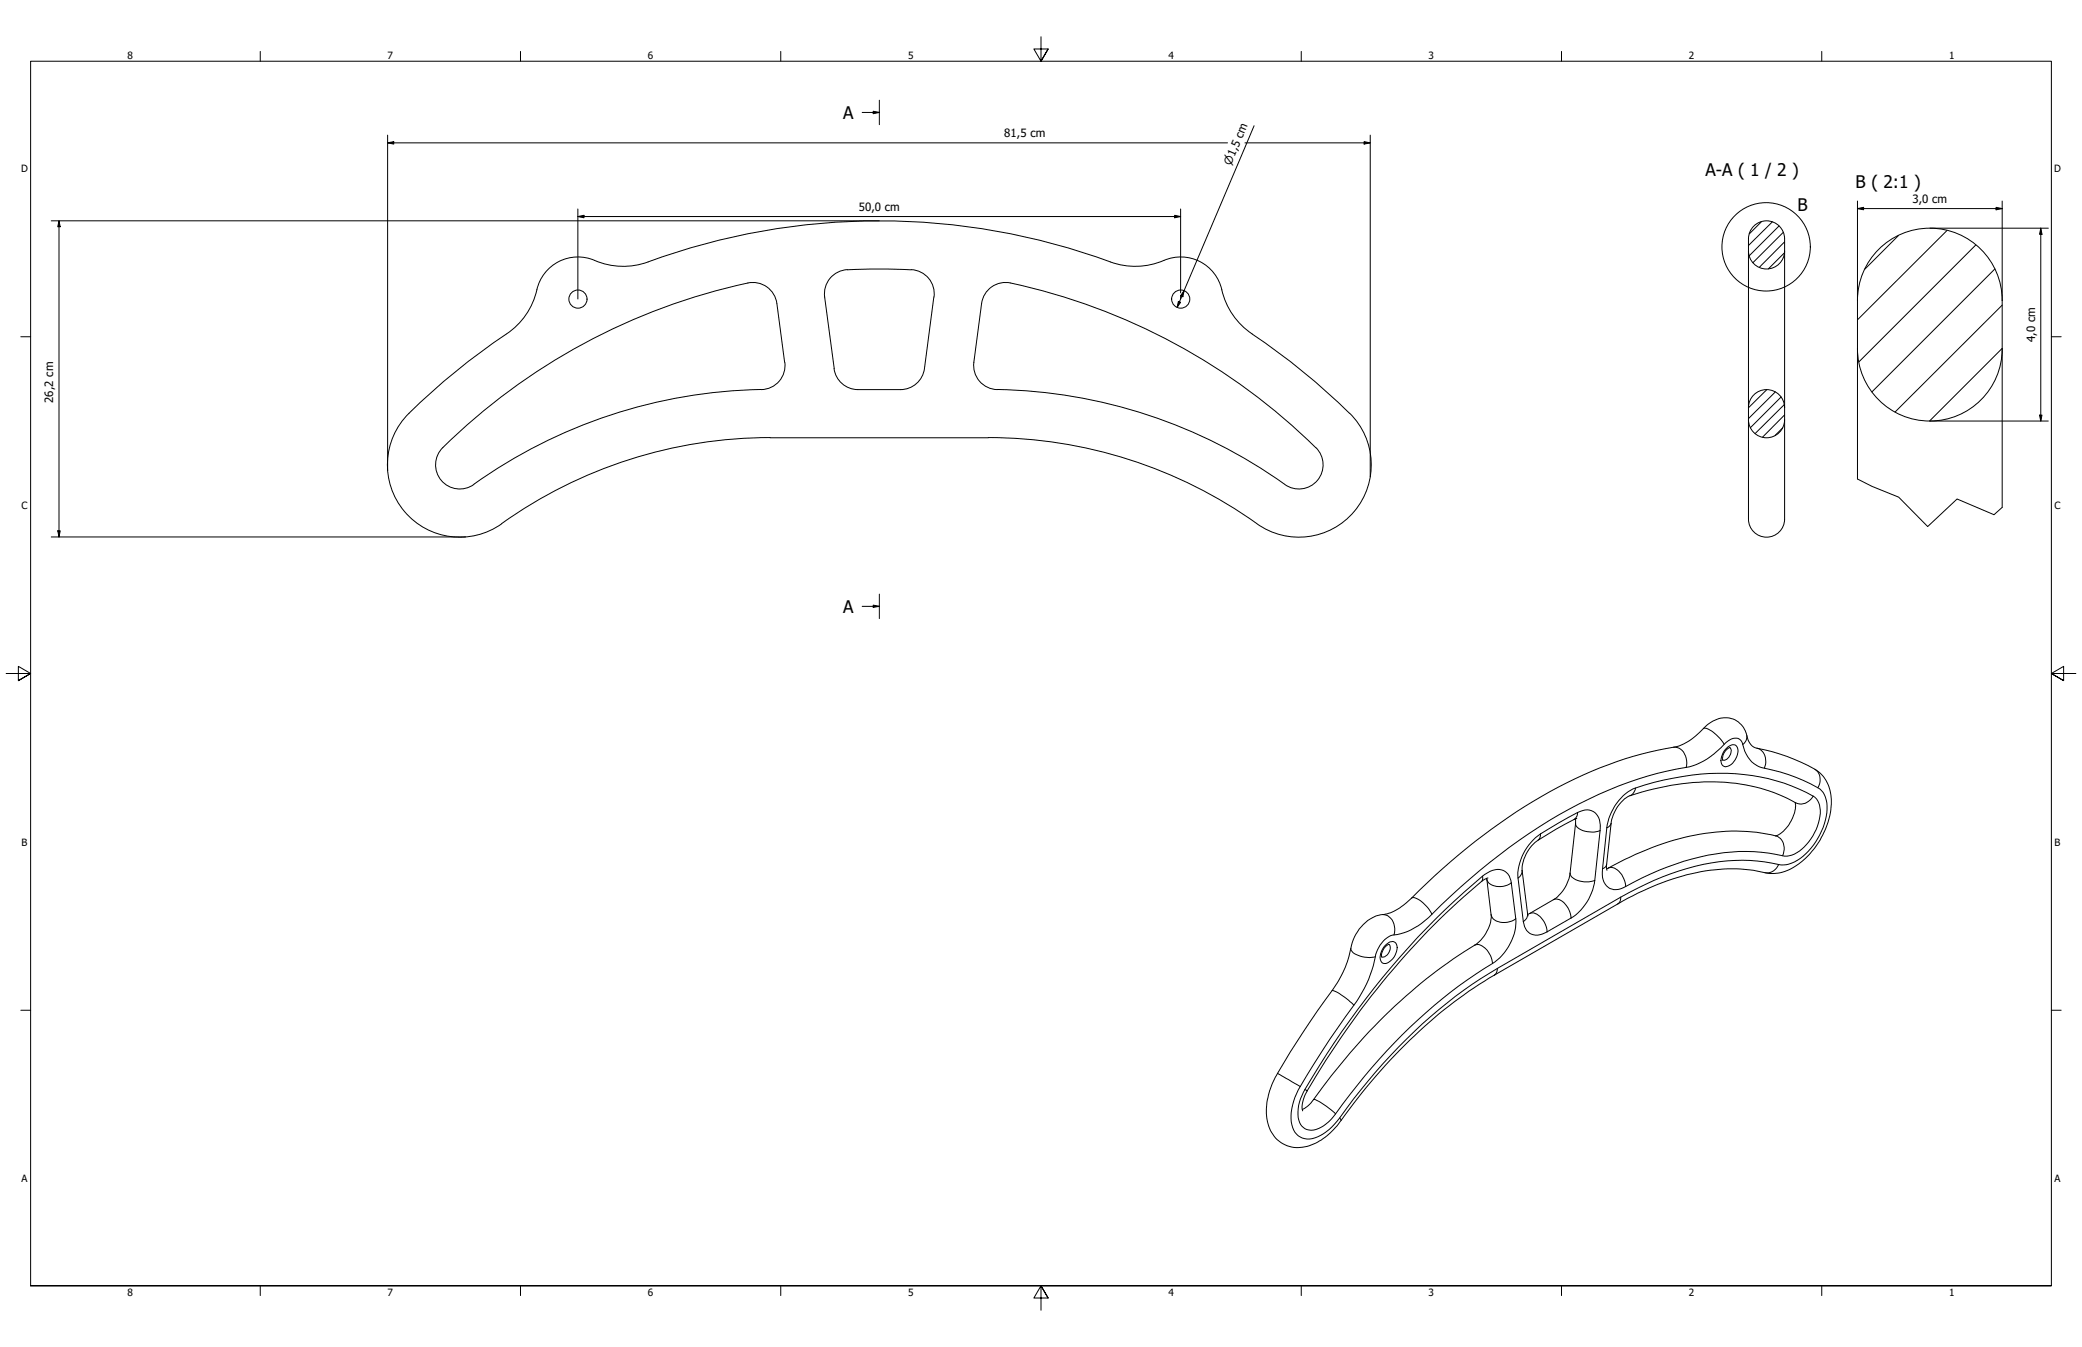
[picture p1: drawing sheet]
<svg xmlns="http://www.w3.org/2000/svg" width="864mm" height="559mm" viewBox="0 0 864 559" stroke-linecap="round" stroke-linejoin="round" font-family="sans-serif">
<!-- layer: Hatch (ISO) -->
<g fill="none" stroke="#000" stroke-width=".41">
<path d="M730.7 91.9l-5.1 5.1M735.2 92l-9.9 9.9M738 93.7l-12.4 12.4M739.7 96.4l-12.6 12.6M787.5 97.7l-14 14M807.6 95.6l-37.1 37.1M740.2 104.9l-6.6 6.6M740.2 100.3l-10.5 10.6M819.6 101.6l-48.5 48.5M827.4 111.6l-50.9 51M830.5 126.6l-44.5 44.3M830.5 144.5l-30.1 30.2"/>
<path d="M732.9 161.6l-7.6 7.6M736.4 162.6l-11.1 11.1M738.8 164.7l-12.7 12.7M739.5 177.5l-3.2 3.2M740.2 167.8l-12.2 12M740.2 172.1l-9.1 9.3"/>
</g>
<!-- layer: Visible (ANSI) -->
<g fill="none" stroke="#000" stroke-width=".41">
<path d="M246.6 108a29.9 29.9 0 0 0 22.3 .6 279.5 279.5 0 0 1 194.6 1 30.8 30.8 0 0 0 20.5-2 17.6 17.6 0 0 1 23.2 14.1 30.9 30.9 0 0 0 14.1 18.2 278.2 278.2 0 0 1 38.5 31.6M246.7 108a17.5 17.5 0 0 0-24 12.2M351.5 111.9l3.3-.1a223.7 223.7 0 0 1 25 .3 10 10 0 0 1 7.6 11.1M351.5 111.9a10 10 0 0 0-9.4 11.3l3.9 29.7M222.7 120.2a30.6 30.6 0 0 1-14.6 19.7 278.2 278.2 0 0 0-38.5 31.6M387.3 123.2l-3.8 29.7a10 10 0 0 1-10 8.7h-17.6a10 10 0 0 1-9.9-8.7M169.7 171.4a30 30 0 0 0-2 40.7 30 30 0 0 0 40.4 5.1 190.8 190.8 0 0 1 111.3-35.6l90.5-.1a192.3 192.3 0 0 1 113.2 36.9 30 30 0 0 0 39.3-7.1 30 30 0 0 0-2.6-39.9M315.8 161.6a211.7 211.7 0 0 0-120.3 40 10 10 0 0 1-12.8-2.8 10 10 0 0 1 .9-13.1 256.1 256.1 0 0 1 128.4-68.5 10 10 0 0 1 10.2 8.7l3.3 24.4a10 10 0 0 1-9.7 11.3M413.6 161.6a212.3 212.3 0 0 1 120.4 40 10 10 0 0 0 12.8-2.8 10 10 0 0 0-1-13.1 256.9 256.9 0 0 0-128.4-68.5 10 10 0 0 0-10.2 8.7l-3.3 24.4a10 10 0 0 0 9.8 11.3M717.5 310.1a4.9 4.9 0 0 0-2.9 5.3M653.5 339.7v1.8l-2.2 20.7a15.8 15.8 0 0 1-6.9 11l-10.8 6.2M654 339.5l-.4 .2a105.1 105.1 0 0 0-17.6 10.5 16.1 16.1 0 0 0-4.6 10.9l2.4 18.9"/>
<path d="M744.6 332.9a14.8 14.8 0 0 1-7.8 13.8h-.3M744.9 333.1a76.1 76.1 0 0 0-49.4-7.6 100 100 0 0 0-20.4 5 15.7 15.7 0 0 0-6.8 11.1l-2 17.6 .3 1.8M736.6 346.8a85.5 85.5 0 0 0-49.1 4 178.1 178.1 0 0 0-21.1 9.6M616.6 364.4l1.9 15.1a15.2 15.2 0 0 1-6.8 12.6 226.9 226.9 0 0 0-65 61.5l-1.9 2.6a10.7 10.7 0 0 1-4.6 4M617.2 364.2l-1.2 .5a320.5 320.5 0 0 0-73.8 87.8l-1.6 3.8a7 7 0 0 0-.3 4.5M565.5 383.5a14.2 14.2 0 0 1 9.8-4.4 24 24 0 0 0 10.2-6.5 247 247 0 0 1 71.3-51.1 154.6 154.6 0 0 1 39.4-12l1.5-.6a33.7 33.7 0 0 0 10.6-8.3 9.9 9.9 0 0 1 14.4 .6 14.5 14.5 0 0 1 2.4 5.8 5.6 5.6 0 0 0 3.6 3.4 74.6 74.6 0 0 1 25.7 9.8 17.5 17.5 0 0 1 4.8 17.1 33 33 0 0 1-18.9 24.2 17.8 17.8 0 0 1-11.5-.1 74.9 74.9 0 0 0-41.1 5.5 112.4 112.4 0 0 0-16.6 8.1l-51.3 29.5a208.1 208.1 0 0 0-60 55.5l-1.8 2.4a36.7 36.7 0 0 1-6.2 7.6 18.7 18.7 0 0 1-17 5.6 14.5 14.5 0 0 1-9.5-15.5 31.7 31.7 0 0 1 4.6-14.8 456.5 456.5 0 0 1 24.7-37.4l1.2-2.2a45.3 45.3 0 0 0 5.1-14.7l1.5-3.5 1.4-2.1zM576.2 391.8a5.2 5.2 0 0 0-3.1 5.2"/>
<circle cx="239.7" cy="124.1" r="3.8"/>
<circle cx="489.8" cy="124.1" r="3.8"/>
</g>
<!-- layer: Visible Narrow (ANSI) -->
<g fill="none" stroke="#000" stroke-width=".41">
<path d="M694.3 310a5.5 5.5 0 0 1 5.3 5.6l-.2 2.7M699.4 318.3a29.6 29.6 0 0 0 16.5-10.2 4.6 4.6 0 0 1 6.1-1.1l.4 .5a16.9 16.9 0 0 0 5.1 9.2 8.7 8.7 0 0 0 4.4 2 72.4 72.4 0 0 1 23 8.6 11.7 11.7 0 0 1 2.6 11.4 27.1 27.1 0 0 1-14.3 19.4l-2.3 .6a12.9 12.9 0 0 1-6-.6 80.4 80.4 0 0 0-45.2 5.6l-6.9 3.1-10.5 5.4M699.4 318.3a166.6 166.6 0 0 0-65.2 27.5 303.7 303.7 0 0 0-43.1 36 25.3 25.3 0 0 1-14.4 6.4 13.1 13.1 0 0 0-6.6 10.6 48.7 48.7 0 0 1-8.5 18.2 337.5 337.5 0 0 0-23.8 36.7 17.5 17.5 0 0 0-.7 16 7.6 7.6 0 0 0 10.7 1.3l3.5-2.5 2.3-2.2a319.9 319.9 0 0 1 23.3-28.6 196 196 0 0 1 44.2-36M706.5 302.3a6.3 6.3 0 0 1 5.5 2.7l3.2 3.8M716.8 309.8a2.27 2.27 0 0 1 2.4-.9 2.27 2.27 0 0 1 1.7 1.9 6.9 6.9 0 0 1-5.3 7.3 2.82 2.82 0 0 1-1.5-4.1l1-2.3zM717.5 310.1a3.6 3.6 0 0 1-1.7 5.1l-1.2 .1M724.6 305.1l-.3 2-1.4 1.8M728.7 310.4a5.9 5.9 0 0 1 3.2 8.3M752.8 319.1a5.6 5.6 0 0 1 1.2 7.7M654.4 337.1a6 6 0 0 1 7.7 .6 8.2 8.2 0 0 1 1.6 6.9M654.4 337.1l-.3 1.4-1.2 1.4M654.4 337.1l-15.4 8.8"/>
<path d="M678.4 326.9l-.8 2-1.5 1.2M752.1 330.3a8.4 8.4 0 0 1 2.5 9.7 20.8 20.8 0 0 1-11.4 14.8l-1 .2a10 10 0 0 1-5.7-.6 81.8 81.8 0 0 0-44.9 5.3l-10.4 4.5-6.9 3.6a5.8 5.8 0 0 1-9.6-3.8v-3.6M752.1 330.3a83.3 83.3 0 0 0-58.1-7.5 75.9 75.9 0 0 0-17.6 5 21.6 21.6 0 0 0-9.9 15.6M752.1 330.3a5.5 5.5 0 0 1-7.2 2.8M639 345.9a21.5 21.5 0 0 0-9.3 18.3M639 345.9l-.4 1.9-.6 .8M653.5 341.5a4.2 4.2 0 0 0 4 3.3l3.7 .4 2.5-.6M663.7 344.6l-2.2 20.7M666.4 358.6l-.3 .9-1.4 .9M666.5 343.4l-1.8 17M668.3 341.6l-.8 1.2-1 .6M736.6 346.8a5.7 5.7 0 0 1 2.8 8.2"/>
<path d="M737.8 358.6a5.3 5.3 0 0 1-5.8 3.4M573.5 379.4a5.7 5.7 0 0 1 5 6.7l-.3 1.8M585.5 372.6a4.1 4.1 0 0 1 4.2 1.5 14.4 14.4 0 0 1 4.2 5.2M614.9 363.5l.1 1.1-.5 1.1M616.7 364.6a4.8 4.8 0 0 0 5.8 3.2l2.8-.6 1.6-.9M618.5 379.5a5.4 5.4 0 0 0 6.8 3.1l1.8-.5 1.6-.9M626.9 366.3a5.7 5.7 0 0 0-8.9-4.8 25.4 25.4 0 0 0-7 5.4 331.4 331.4 0 0 0-71 87.7 13.1 13.1 0 0 0 0 12.6 6.1 6.1 0 0 0 8 .4l4.2-3.3a243.5 243.5 0 0 1 56.5-57.8l6.9-4.7a23 23 0 0 0 11.9-12.9l1.1-4.1 .1-3.6M626.9 366.3l1.8 14.9M629.7 364.2l2.2 18.2M631.4 361.1l-.4 1.6-1.3 1.5M633.6 379.1l-.3 1.7-1.4 1.6M634.5 379a4.8 4.8 0 0 1 5.5 2.7l1.3 2.4 .4 2.5"/>
<path d="M644.4 373.2a5.4 5.4 0 0 1 6 3.5l.8 1.7 .5 2.4M651.3 362.2a4.8 4.8 0 0 0 4.9 3.5l2.8 .1 2.5-.5M661.5 365.3a21.8 21.8 0 0 1-9.8 15.5M667.2 360.1a5.3 5.3 0 0 1 5.9 3.5l1 2.6 .2 1.6M672.3 372.2l-.2 1.4-1 1.4M672.3 372.2l-51.2 29.5M560.3 393.4a4.3 4.3 0 0 0 3.9 3.3l3.8 .6 2.5-.4M574.8 392a2.62 2.62 0 0 1 4.5-.2 6.6 6.6 0 0 1-5.1 7.9 2.82 2.82 0 0 1-1.5-4.1l1-2.2zM576.2 391.8a3.6 3.6 0 0 1-3.1 5.2M611.7 392.1a4.7 4.7 0 0 1 5.5 2.6l1.4 2.6 .5 2.4M631.9 382.4a5.7 5.7 0 0 0 8.8 4.7l1-.5M651.7 380.8l-10 5.8"/>
<path d="M552.5 411a10.4 10.4 0 0 1 5.4 2.8l3.7 3.2M621.1 401.7l-.5 2.1-.8 .7M529.9 445.3l9.4 5.5M541.3 452l.9 .5M544.8 456.2a14.6 14.6 0 0 1 6.9 3.9l2.3 2M555.7 463.8l.6 1"/>
</g>
<!-- layer: Visible (ISO) -->
<g fill="none" stroke="#000" stroke-width=".41">
<path d="M725.3 99.1a7.5 7.5 0 0 1 7.4-7.5 7.5 7.5 0 0 1 7.5 7.5M725.3 99.1v75M740.2 99.1v75M725.3 104.1a7.5 7.5 0 0 0 7.4 7.5 7.5 7.5 0 0 0 7.5-7.5M770.5 124.7v20M770.5 124.7a30 30 0 0 1 30-30 30 30 0 0 1 30 30M830.5 124.7v85.8M770.5 144.7v54M770.5 144.7a30 30 0 0 0 30 30 30 30 0 0 0 30-30M725.3 169.1a7.5 7.5 0 0 1 7.4-7.5 7.5 7.5 0 0 1 7.5 7.5M725.3 174.1a7.5 7.5 0 0 0 7.4 7.5 7.5 7.5 0 0 0 7.5-7.5M725.3 174.1v41.2"/>
<path d="M740.2 174.1v41.2M725.3 215.3a7.5 7.5 0 0 0 7.4 7.5 7.5 7.5 0 0 0 7.5-7.4"/>
</g>
<!-- layer: Break Line (ISO) -->
<path d="M770.5 198.7l6 3.1 11.1 4.4 12 12.2 12.2-11.4 15.3 6.5 3.4-3" fill="none" stroke="#000" stroke-width=".41"/>
<!-- layer: Section Line (ISO) -->
<path d="M357.6 46.7h7.1M362.2 46.1l2.5 .6-2.5 .5zM364.7 41.6v10.1M357.6 251.5h7.1M362.2 251l2.5 .5-2.5 .5zM364.7 246.5v10.1" fill="none" stroke="#000" stroke-width=".41"/>
<path d="M362.2 46.1l2.5 .6-2.5 .5zM362.2 251l2.5 .5-2.5 .5z" fill="#000"/>
<!-- layer: Detail Boundary (ISO) -->
<circle cx="732.6" cy="102.4" r="18.3" fill="none" stroke="#000" stroke-width=".41"/>
<!-- layer: Border (ANSI) -->
<g fill="none" stroke="#000" stroke-width=".41">
<path d="M431.8 15.2v10.2l-3-5.1h6l-3 5.1 3-5.1M107.9 21.3v4.1M215.9 21.3v4.1M323.8 21.3v4.1M539.8 21.3v4.1M647.7 21.3v4.1M755.6 21.3v4.1M8.6 139.7h4.1M850.9 139.7h4.1M2.5 279.4h10.2l-5.1-3v6l5.1-3-5.1 3M861.1 279.4h-10.2l5.1-3v6l-5.1-3 5.1 3M8.6 419.1h4.1"/>
<path d="M850.9 419.1h4.1M12.7 533.4v-508h838.2v508h-838.2h838.2M107.9 533.4v4.1M215.9 533.4v4.1M323.8 533.4v4.1M434.8 538.5l-3-5.1 3 5.1h-6l3-5.1v10.2M539.8 533.4v4.1M647.7 533.4v4.1M755.6 533.4v4.1"/>
</g>
<!-- layer: Dimension (ISO) -->
<g fill="none" stroke="#000" stroke-width=".41">
<path d="M160.8 59.3l2.5-.5v1zM160.8 59.3h348.4M160.8 56v139.2M516.4 59.3h52M520.2 52.2l-31.9 75.3M565.8 58.8l2.6 .5-2.6 .5zM568.4 56v141.8M21.3 91.6h343.4M24.5 91.6l.5 2.5h-1zM24.5 91.6v131.2M239.7 89.8l2.5-.5v1zM239.7 89.8h250"/>
<path d="M239.7 86.7v37.3M487.3 89.3l2.4 .5-2.4 .5zM489.7 86.7v34.8M770.5 86.5l2.5-.5v1zM770.5 86.5h60M770.5 83.4v41.3M800.5 94.7h49.1M828 86l2.5 .5-2.5 .5zM830.5 83.4v41.3M846.5 94.7l.5 2.5h-1zM846.5 94.7v80M488.8 125.1l.9 .3-1.4 2.1z"/>
<path d="M489.7 122.6v1.4M491.2 120.6l-.6 2.5-.9-.4zM800.5 174.7h49.1M846 172.2h1l-.5 2.5zM21.3 222.8h171.8M24 220.2h1l-.5 2.6z"/>
</g>
<path d="M160.8 59.3l2.5-.5v1zM565.8 58.8l2.6 .5-2.6 .5zM24.5 91.6l.5 2.5h-1zM239.7 89.8l2.5-.5v1zM487.3 89.3l2.4 .5-2.4 .5zM770.5 86.5l2.5-.5v1zM828 86l2.5 .5-2.5 .5zM846.5 94.7l.5 2.5h-1zM488.8 125.1l.9 .3-1.4 2.1zM491.2 120.6l-.6 2.5-.9-.4zM846 172.2h1l-.5 2.5zM24 220.2h1l-.5 2.6z" fill="#000"/>
<g font-size="7.2">
<text x="349.7" y="49.3">A</text>
<text x="707.4" y="73.2">A-A ( 1 / 2 )</text>
<text x="769.7" y="77.8">B ( 2:1 )</text>
<text x="745.7" y="87.5">B</text>
<text x="349.7" y="254.2">A</text>
</g>
<g font-size="4.7">
<text x="416.5" y="56.9">81,5 cm</text>
<text x="356.2" y="87.5">50,0 cm</text>
<text x="793.2" y="84.2">3,0 cm</text>
<text x="844.1" y="141.9" transform="rotate(-90 844.1 141.9)">4,0 cm</text>
<text x="22" y="167.1" transform="rotate(-90 22 167.1)">26,2 cm</text>
</g>
<text font-size="4.6" x="510.5" y="68.8" transform="rotate(-67 510.5 68.8)">⌀1,5 cm</text>
<g font-size="4.1">
<text x="52.8" y="24.4">8</text>
<text x="160.8" y="24.4">7</text>
<text x="268.7" y="24.4">6</text>
<text x="376.7" y="24.4">5</text>
<text x="484.6" y="24.4">4</text>
<text x="592.6" y="24.4">3</text>
<text x="700.5" y="24.4">2</text>
<text x="808.5" y="24.4">1</text>
<text x="8.7" y="71.4">D</text>
<text x="852" y="71.4">D</text>
<text x="8.9" y="211.1">C</text>
<text x="852.2" y="211.1">C</text>
<text x="8.9" y="350.8">B</text>
<text x="852.2" y="350.8">B</text>
<text x="8.9" y="490.5">A</text>
<text x="852.2" y="490.5">A</text>
<text x="52.8" y="537.5">8</text>
<text x="160.8" y="537.5">7</text>
<text x="268.7" y="537.5">6</text>
<text x="376.7" y="537.5">5</text>
<text x="484.6" y="537.5">4</text>
<text x="592.6" y="537.5">3</text>
<text x="700.5" y="537.5">2</text>
<text x="808.5" y="537.5">1</text>
</g>
</svg>
